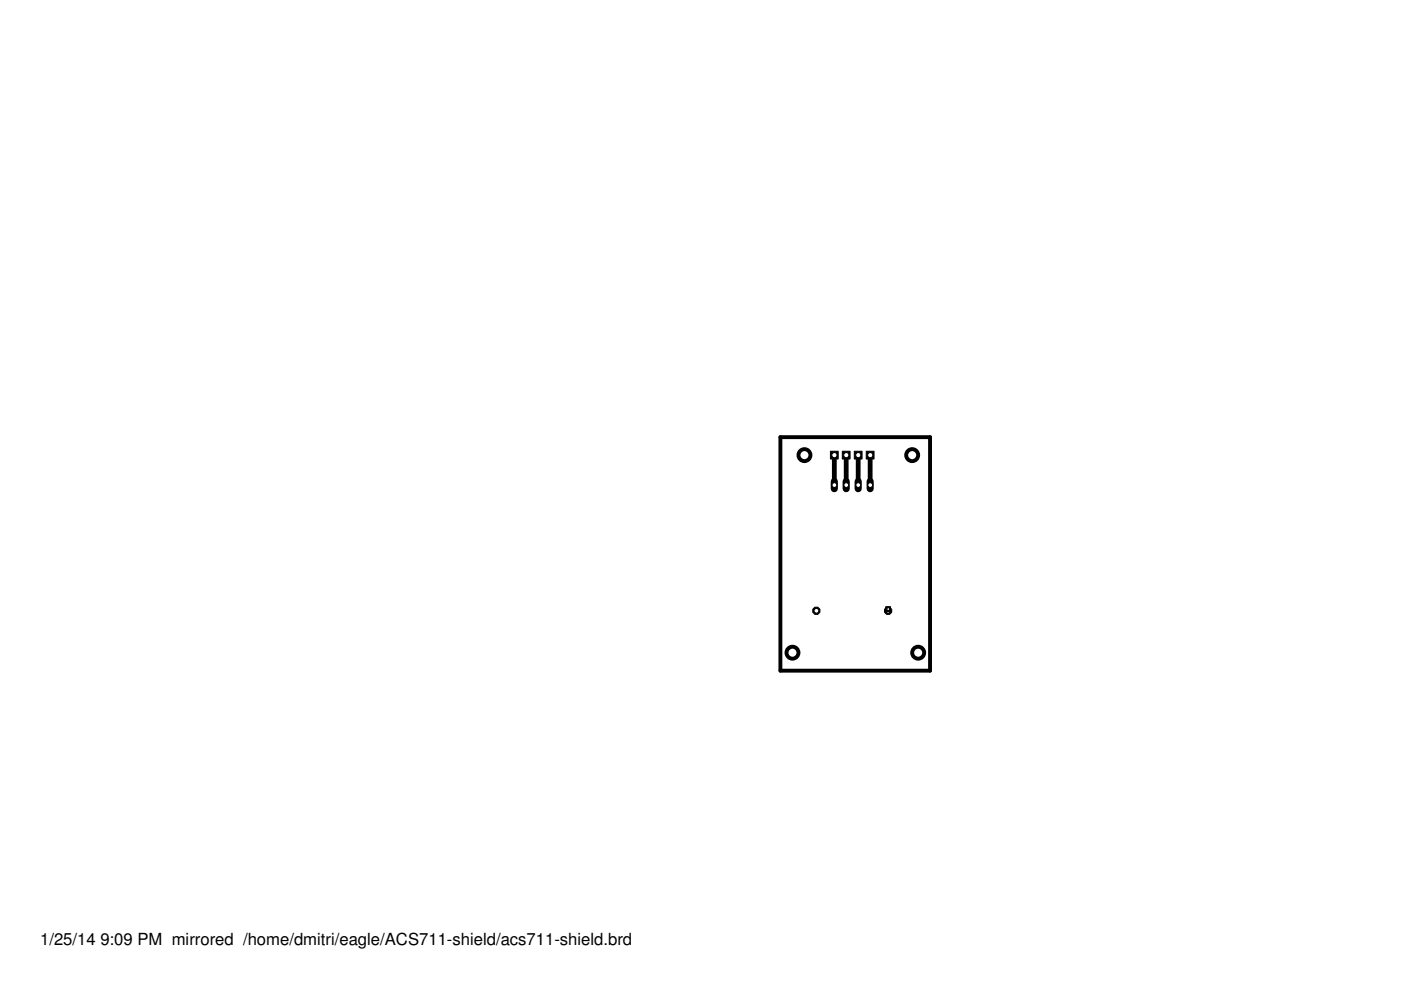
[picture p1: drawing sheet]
<svg xmlns="http://www.w3.org/2000/svg" width="297mm" height="210mm" viewBox="0 0 297 210" stroke-linecap="round" stroke-linejoin="round" font-family="sans-serif">
<path d="M188.3 129.1v.4" fill="none" stroke="#000" stroke-width=".42"/>
<path d="M176.9 96.5v6.3M179.4 96.5v5.1M181.9 96.5v5.1M184.5 96.5v5.1" fill="none" stroke="#000" stroke-width="1"/>
<path d="M184.5 102.1v1.5" fill="none" stroke="#000" stroke-width="1.5"/>
<circle cx="184.5" cy="102.8" r=".51" fill="#fff" stroke="#000" stroke-width=".21"/>
<path d="M181.9 102.1v1.5" fill="none" stroke="#000" stroke-width="1.5"/>
<circle cx="182" cy="102.8" r=".51" fill="#fff" stroke="#000" stroke-width=".21"/>
<path d="M179.4 102.1v1.5" fill="none" stroke="#000" stroke-width="1.5"/>
<circle cx="179.4" cy="102.8" r=".51" fill="#fff" stroke="#000" stroke-width=".21"/>
<path d="M176.9 102.1v1.5" fill="none" stroke="#000" stroke-width="1.5"/>
<circle cx="176.9" cy="102.8" r=".51" fill="#fff" stroke="#000" stroke-width=".21"/>
<circle cx="188.3" cy="129.5" r=".83" fill="#000" stroke="#000" stroke-width=".21"/>
<circle cx="188.3" cy="129.5" r=".51" fill="#fff" stroke="#000" stroke-width=".21"/>
<circle cx="173.1" cy="129.5" r=".83" fill="#000" stroke="#000" stroke-width=".21"/>
<circle cx="173.1" cy="129.5" r=".51" fill="#fff" stroke="#000" stroke-width=".21"/>
<path d="M187.8 128.6h1v1h-1z" fill="#000" stroke="#000" stroke-width=".21"/>
<circle cx="188.3" cy="129.1" r=".3" fill="#fff" stroke="#000" stroke-width=".21"/>
<path d="M183.7 95.7h1.6v1.6h-1.6z" fill="#000" stroke="#000" stroke-width=".21"/>
<circle cx="184.5" cy="96.5" r=".55" fill="#fff" stroke="#000" stroke-width=".21"/>
<path d="M181.1 95.7h1.7v1.6h-1.7z" fill="#000" stroke="#000" stroke-width=".21"/>
<circle cx="182" cy="96.5" r=".55" fill="#fff" stroke="#000" stroke-width=".21"/>
<path d="M178.6 95.7h1.6v1.6h-1.6z" fill="#000" stroke="#000" stroke-width=".21"/>
<circle cx="179.4" cy="96.5" r=".55" fill="#fff" stroke="#000" stroke-width=".21"/>
<path d="M176.1 95.7h1.6v1.6h-1.6z" fill="#000" stroke="#000" stroke-width=".21"/>
<circle cx="176.9" cy="96.5" r=".55" fill="#fff" stroke="#000" stroke-width=".21"/>
<g fill="none" stroke="#000" stroke-width=".83">
<path d="M165.5 92.7h31.7v49.5h-31.7z"/>
<circle cx="170.6" cy="96.5" r="1.27"/>
<circle cx="193.4" cy="96.5" r="1.27"/>
<circle cx="168" cy="138.4" r="1.27"/>
<circle cx="194.7" cy="138.4" r="1.27"/>
</g>
<g font-size="3.5">
<text x="8.5" y="200.4">1/25/14</text>
<text x="21.3" y="200.4">9:09 PM mirrored /home/dmitri/eagle/ACS711-shield/acs711-shield.brd</text>
</g>
</svg>
